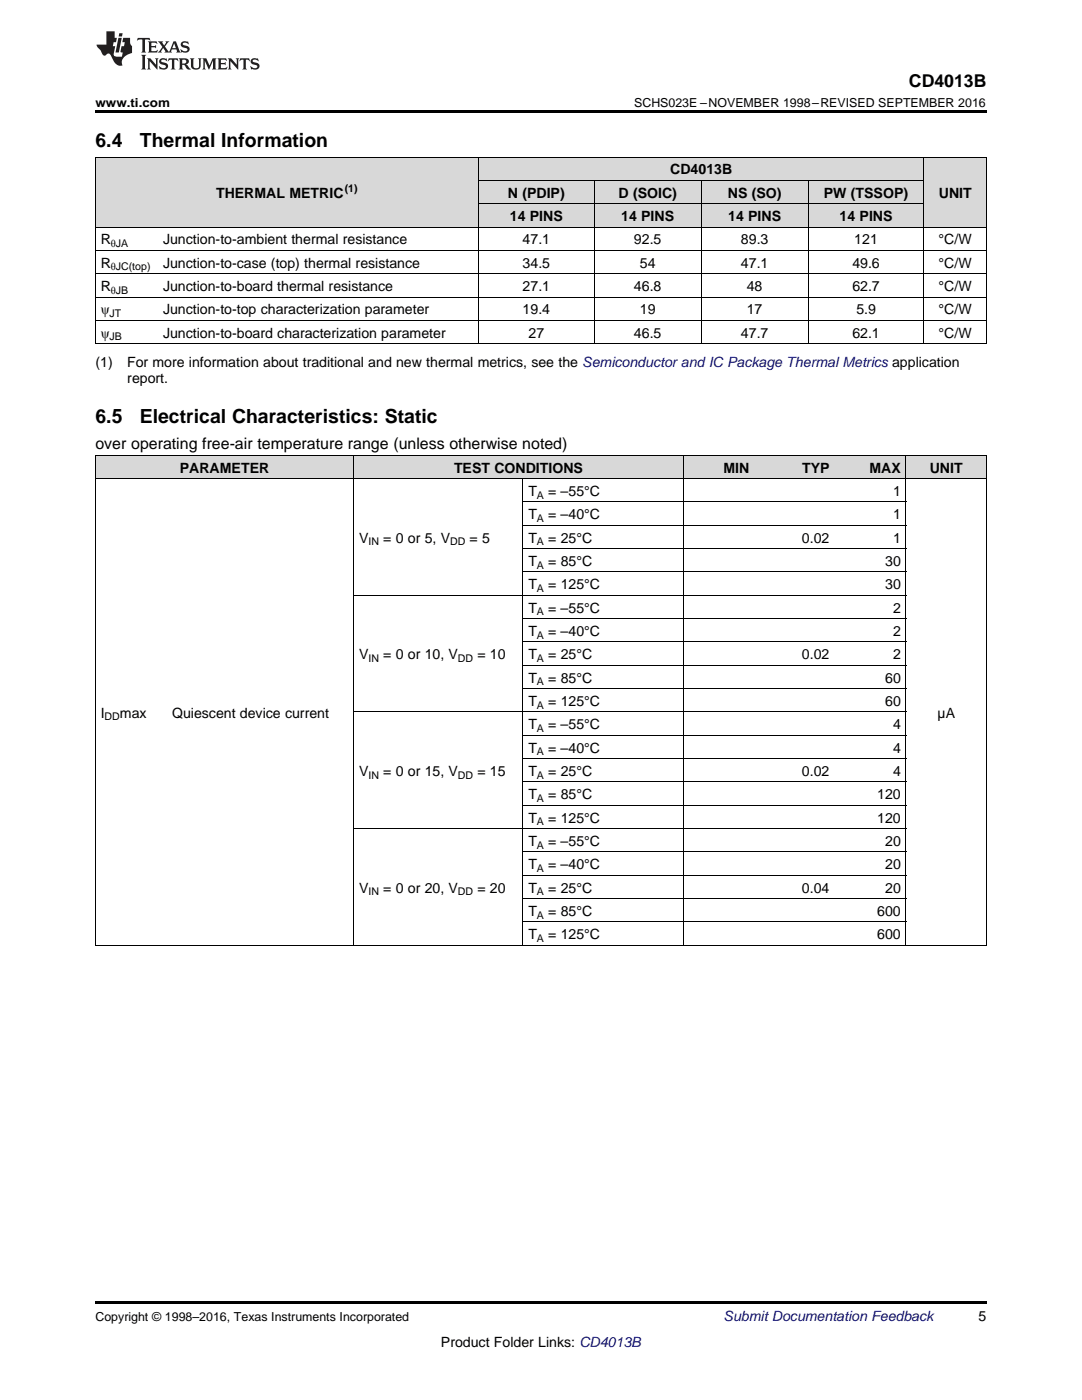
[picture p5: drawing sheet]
<svg xmlns="http://www.w3.org/2000/svg" width="216mm" height="279mm" viewBox="0 0 216 279" stroke-linecap="round" stroke-linejoin="round" font-family="sans-serif">
<g fill="#d8d8d8">
<path d="M19 90.9h14.3v4.7h-14.3z"/>
<path d="M33.3 90.9h37.3v4.7h-37.3z"/>
<path d="M70.6 90.9h33.8v4.7h-33.8z"/>
<path d="M104.4 90.9h32v4.7h-32z"/>
<path d="M136.4 90.9h14.2v4.7h-14.2z"/>
<path d="M150.6 90.9h16v4.7h-16z"/>
<path d="M166.6 90.9h14.2v4.7h-14.2z"/>
<path d="M180.8 90.9h16v4.7h-16z"/>
<path d="M19 31.4h12.5v14h-12.5z"/>
<path d="M31.5 31.4h64v14h-64z"/>
<path d="M184.4 31.4h12.4v14h-12.4z"/>
<path d="M95.5 40.7h23.1v4.7h-23.1z"/>
<path d="M118.6 40.7h21.3v4.7h-21.3z"/>
<path d="M139.9 40.7h21.4v4.7h-21.4z"/>
<path d="M161.3 40.7h23.1v4.7h-23.1z"/>
<path d="M95.5 36.1h23.1v4.6h-23.1z"/>
<path d="M118.6 36.1h21.3v4.6h-21.3z"/>
<path d="M139.9 36.1h21.4v4.6h-21.4z"/>
<path d="M161.3 36.1h23.1v4.6h-23.1z"/>
<path d="M95.5 31.4h23.1v4.7h-23.1z"/>
<path d="M118.6 31.4h21.3v4.7h-21.3z"/>
<path d="M139.9 31.4h21.4v4.7h-21.4z"/>
<path d="M161.3 31.4h23.1v4.7h-23.1z"/>
</g>
<path d="M19 22h177.8v.5h-177.8zM19 68.6l.2 .1zM95.4 68.6l.1 .1zM118.5 68.6l.1 .1zM139.8 68.6l.1 .1zM161.2 68.6l.1 .1zM184.3 68.6l.1 .1zM196.7 68.6l.1 .1zM19 259.7h177.8v.5h-177.8z" fill="#000"/>
<g fill="none" stroke="#000" stroke-width=".2">
<path d="M19 31.3h177.8M19.1 31.4v37.3M95.4 31.4v37.3M95.5 36h88.9M118.6 36v32.7M139.9 36v32.7M161.2 36v32.7M184.3 31.4v37.3M196.8 31.4v37.3M19 59.3h177.8M19 54.6h177.8M19 50h177.8"/>
<path d="M19 45.3h177.8M95.5 40.7h88.9M19 68.6h177.8M19 63.9h177.8M19 95.5h177.8M19 90.9h177.8M19.1 90.9v97.8M70.5 90.9v97.8M104.3 95.5v93.2M136.3 90.9v97.8M180.8 90.9v97.8M196.8 90.9v97.8"/>
<path d="M70.6 118.8h110.2M104.4 114.1h76.4M104.4 109.5h76.4M104.4 104.8h76.4M104.4 100.2h76.4M104.4 137.4h76.4M104.4 132.8h76.4M104.4 128.1h76.4M104.4 123.5h76.4M70.6 142.1h110.2M104.4 156.1h76.4M104.4 151.4h76.4"/>
<path d="M104.4 146.7h76.4M70.6 165.4h110.2M104.4 179.3h76.4M104.4 174.7h76.4M104.4 170h76.4M104.4 160.7h76.4M19 188.6h177.8M104.4 184h76.4"/>
</g>
<g fill="#231f20">
<path d="M27.5 7.6l-.1 .5 .4-.2h.6v.1v2.1l-.2 .4h1l-.3-.4v-2.1l.1-.1h.5l.5 .2-.2-.5zM29.5 8.3l.2 .3v1.5l-.2 .4h1.8l.2-.6a1.04 1.04 0 0 1-1.3 .2v-.7h.6l.3 .2v-.6l-.3 .2h-.6v-.6l.8-.1 .4 .3-.2-.5zM31.5 8.3l.9 1.1-.9 1.1h.8l-.2-.2 .5-.7 .4 .7-.2 .2h1.5l-.1-.2 .1-.4h.9l.1 .4-.2 .2h1l-.3-.3-.7-1.9h-.5l-.9 2-.8-1 .9-1h-.8l.1 .3-.3 .5-.4-.6 .2-.2zM34.7 8.6l.4 1h-.7zM36.3 8.4a.63 .63 0 0 0-.2 .7 .63 .63 0 0 0 .6 .4l.6 .2 .1 .2a.75 .75 0 0 1-.7 .4 .75 .75 0 0 1-.6-.5l.1 .7 .1-.1a1.11 1.11 0 0 0 1.5-.6 1.13 1.13 0 0 0-1.2-.8l-.1-.4a1.04 1.04 0 0 1 1.2 .2l-.2-.5-.1 .1-.5-.2zM28.2 10.9l.2 .4v2.2l-.2 .4h1l-.3-.4v-2.2l.3-.4zM29.3 11.6l.3 .4v1.5l-.3 .4h.8l-.2-.4v-1.3l1.5 1.7v-1.9l.2-.4h-.7l.2 .4v.9l-1.1-1.3zM32 11.8a.62 .62 0 0 0-.2 .7 .62 .62 0 0 0 .6 .4l.6 .1 .1 .3a.76 .76 0 0 1-.7 .3 .76 .76 0 0 1-.6-.4l.1 .7 .1-.1a1.11 1.11 0 0 0 1.5-.6 1.13 1.13 0 0 0-1.2-.8l-.1-.4a1.04 1.04 0 0 1 1.2 .2l-.2-.6-.1 .1-.5-.1zM33.7 11.6l-.2 .6a.61 .61 0 0 1 .8-.3v1.6l-.2 .4h.9l-.2-.4v-1.6a.63 .63 0 0 1 .8 .3l-.2-.6zM35.6 11.6l.3 .4v1.5l-.3 .4h1l-.2-.2v-.8l.5 .2a.76 .76 0 0 0 1.2 .7l-1-1a.58 .58 0 0 0 .6-.5 .58 .58 0 0 0-.5-.6zM36.4 11.9h.1a.45 .45 0 0 1 .5 .1 .45 .45 0 0 1 .1 .5l-.7 .2zM37.9 11.6l.2 .2a2.17 2.17 0 0 0 .3 1.9 .99 .99 0 0 0 1.6-.6v-1.1l.2-.4h-.7l.2 .2a1.92 1.92 0 0 1-.2 1.8 .6 .6 0 0 1-.9-.5v-1.1l.2-.4zM40.4 11.6l.2 .4v1.5l-.2 .4h.7l-.2-.4v-1.4l.8 1.8 .8-1.8v1.4l-.2 .4h.9l-.2-.4v-1.5l.2-.4h-.8l-.6 1.5-.6-1.5zM43.4 11.6l.2 .4v1.5l-.2 .4h1.8l.2-.6a1.04 1.04 0 0 1-1.3 .1v-.6h.5l.4 .2v-.6l-.4 .2h-.5v-.7h.8l.3 .3-.1-.6zM45.5 11.6l.2 .4v1.5l-.2 .4h.7l-.2-.4v-1.3l1.5 1.7v-1.9l.2-.4h-.7l.2 .4v.9l-1.1-1.3zM47.9 11.6l-.1 .6a.61 .61 0 0 1 .8-.3v1.6l-.3 .4h1l-.3-.4 .1-1.6a.63 .63 0 0 1 .7 .3l-.1-.6zM50.2 11.8a.62 .62 0 0 0-.2 .7 .62 .62 0 0 0 .6 .4l.6 .1 .2 .3a.76 .76 0 0 1-.8 .3 .76 .76 0 0 1-.6-.4l.1 .7 .2-.1a1.11 1.11 0 0 0 1.5-.6 1.13 1.13 0 0 0-1.3-.8l-.1-.4a1.04 1.04 0 0 1 1.2 .2l-.1-.6-.2 .1-.5-.1z"/>
<path d="M21.2 6.3v2.6h-1.9l.1 .4 .7 .9a.91 .91 0 0 0 1 .8 .56 .56 0 0 1 .5-.3 .56 .56 0 0 1 .5 .3l.4 .8a1.53 1.53 0 0 0 1.9 1.2 1.54 1.54 0 0 1 1-2.1l.9-.3v-1.4a1.52 1.52 0 0 1-.3-1.6h-1.4l-.2 .8h.5l-.2 .8h-.4l-.2 1v.2l.4 .1-.2 .8a1.93 1.93 0 0 1-1.6-.3l.3-1.8h-.5l.2-.8h.4l.2-.8h-.4v-1.3zM23.6 7.6l-.6 2.9h.7l.6-2.9zM23.8 6.6l-.1 .7h.6l.2-.7z"/>
</g>
<g font-size="3.9">
<text x="19" y="29.3">6.4</text>
<text x="27.9" y="29.3">Thermal Information</text>
<text x="19" y="84.5">6.5</text>
<text x="27.9" y="84.5">Electrical Characteristics: Static</text>
</g>
<text font-size="3.5" x="181.4" y="17.3">CD4013B</text>
<text font-size="3.2" x="19" y="89.6">over operating free-air temperature range (unless otherwise noted)</text>
<g font-size="2.8">
<text x="133.7" y="34.8">CD4013B</text>
<text x="43.1" y="39.4">THERMAL METRIC</text>
<text x="101.4" y="39.4">N (PDIP)</text>
<text x="123.4" y="39.4">D (SOIC)</text>
<text x="145.2" y="39.4">NS (SO)</text>
<text x="164.4" y="39.4">PW (TSSOP)</text>
<text x="187.3" y="39.4">UNIT</text>
<text x="101.7" y="44.1">14 PINS</text>
<text x="124" y="44.1">14 PINS</text>
<text x="145.3" y="44.1">14 PINS</text>
<text x="167.5" y="44.1">14 PINS</text>
<text x="20.1" y="48.8">R</text>
<text x="20.1" y="53.4">R</text>
<text x="32.5" y="48.8">Junction-to-ambient thermal resistance</text>
<text x="32.5" y="53.4">Junction-to-case (top) thermal resistance</text>
<text x="104.3" y="48.8">47.1</text>
<text x="104.3" y="53.4">34.5</text>
<text x="126.5" y="48.8">92.5</text>
<text x="127.7" y="53.4">54</text>
<text x="147.8" y="48.8">89.3</text>
<text x="147.8" y="53.4">47.1</text>
<text x="170.1" y="53.4">49.6</text>
<text x="170.5" y="48.8">121</text>
<text x="187.3" y="48.8">°C/W</text>
<text x="187.3" y="53.4">°C/W</text>
<text x="20.1" y="58.1">R</text>
<text x="32.5" y="58.1">Junction-to-board thermal resistance</text>
<text x="104.3" y="58.1">27.1</text>
<text x="126.5" y="58.1">46.8</text>
<text x="149" y="58.1">48</text>
<text x="170.1" y="58.1">62.7</text>
<text x="187.3" y="58.1">°C/W</text>
<text x="20.1" y="62.7">ψ</text>
<text x="32.5" y="62.7">Junction-to-top characterization parameter</text>
<text x="104.3" y="62.7">19.4</text>
<text x="127.7" y="62.7">19</text>
<text x="149" y="62.7">17</text>
<text x="170.9" y="62.7">5.9</text>
<text x="187.3" y="62.7">°C/W</text>
<text x="20.1" y="67.4">ψ</text>
<text x="32.5" y="67.4">Junction-to-board characterization parameter</text>
<text x="105.5" y="67.4">27</text>
<text x="126.5" y="67.4">46.5</text>
<text x="147.8" y="67.4">47.7</text>
<text x="170.1" y="67.4">62.1</text>
<text x="187.3" y="67.4">°C/W</text>
<text x="19" y="73.2">(1)</text>
<text x="25.4" y="73.2">For more information about traditional and new thermal metrics, see the Semiconductor and IC Package Thermal Metrics application</text>
<text x="25.4" y="76.4">report.</text>
<text x="35.9" y="94.3">PARAMETER</text>
<text x="90.6" y="94.3">TEST CONDITIONS</text>
<text x="144.4" y="94.3">MIN</text>
<text x="160.1" y="94.3">TYP</text>
<text x="173.5" y="94.3">MAX</text>
<text x="185.5" y="94.3">UNIT</text>
<text x="105.4" y="99">T</text>
<text x="109.4" y="99">= –55°C</text>
<text x="178.2" y="99">1</text>
<text x="105.4" y="103.6">T</text>
<text x="109.4" y="103.6">= –40°C</text>
<text x="178.2" y="103.6">1</text>
<text x="71.6" y="108.3">V</text>
<text x="76.5" y="108.3">= 0 or 5, V</text>
<text x="93.7" y="108.3">= 5</text>
<text x="105.4" y="108.3">T</text>
<text x="105.4" y="112.9">T</text>
<text x="109.4" y="108.3">= 25°C</text>
<text x="109.4" y="112.9">= 85°C</text>
<text x="160" y="108.3">0.02</text>
<text x="176.6" y="112.9">30</text>
<text x="178.2" y="108.3">1</text>
<text x="105.4" y="117.6">T</text>
<text x="109.4" y="117.6">= 125°C</text>
<text x="176.6" y="117.6">30</text>
<text x="105.4" y="122.2">T</text>
<text x="109.4" y="122.2">= –55°C</text>
<text x="178.2" y="122.2">2</text>
<text x="71.6" y="131.6">V</text>
<text x="76.5" y="131.6">= 0 or 10, V</text>
<text x="95.2" y="131.6">= 10</text>
<text x="105.4" y="126.9">T</text>
<text x="105.4" y="131.6">T</text>
<text x="109.4" y="126.9">= –40°C</text>
<text x="109.4" y="131.6">= 25°C</text>
<text x="160" y="131.6">0.02</text>
<text x="178.2" y="126.9">2</text>
<text x="178.2" y="131.6">2</text>
<text x="105.4" y="136.2">T</text>
<text x="109.4" y="136.2">= 85°C</text>
<text x="176.6" y="136.2">60</text>
<text x="20.1" y="143.2">I</text>
<text x="23.9" y="143.2">max</text>
<text x="34.3" y="143.2">Quiescent device current</text>
<text x="105.4" y="140.9">T</text>
<text x="109.4" y="140.9">= 125°C</text>
<text x="176.6" y="140.9">60</text>
<text x="187.1" y="143.2">µA</text>
<text x="105.4" y="145.5">T</text>
<text x="109.4" y="145.5">= –55°C</text>
<text x="178.2" y="145.5">4</text>
<text x="71.6" y="154.8">V</text>
<text x="76.5" y="154.8">= 0 or 15, V</text>
<text x="95.2" y="154.8">= 15</text>
<text x="105.4" y="150.2">T</text>
<text x="105.4" y="154.8">T</text>
<text x="109.4" y="150.2">= –40°C</text>
<text x="109.4" y="154.8">= 25°C</text>
<text x="160" y="154.8">0.02</text>
<text x="178.2" y="150.2">4</text>
<text x="178.2" y="154.8">4</text>
<text x="105.4" y="159.5">T</text>
<text x="109.4" y="159.5">= 85°C</text>
<text x="175" y="159.5">120</text>
<text x="105.4" y="164.1">T</text>
<text x="109.4" y="164.1">= 125°C</text>
<text x="175" y="164.1">120</text>
<text x="105.4" y="168.8">T</text>
<text x="105.4" y="173.5">T</text>
<text x="109.4" y="168.8">= –55°C</text>
<text x="109.4" y="173.5">= –40°C</text>
<text x="176.6" y="168.8">20</text>
<text x="176.6" y="173.5">20</text>
<text x="71.6" y="178.1">V</text>
<text x="76.5" y="178.1">= 0 or 20, V</text>
<text x="95.2" y="178.1">= 20</text>
<text x="105.4" y="178.1">T</text>
<text x="109.4" y="178.1">= 25°C</text>
<text x="160" y="178.1">0.04</text>
<text x="176.6" y="178.1">20</text>
<text x="105.4" y="182.8">T</text>
<text x="109.4" y="182.8">= 85°C</text>
<text x="175" y="182.8">600</text>
<text x="105.4" y="187.4">T</text>
<text x="109.4" y="187.4">= 125°C</text>
<text x="175" y="187.4">600</text>
<text x="195.3" y="263.6">5</text>
<text x="88" y="268.9">Product Folder Links: CD4013B</text>
</g>
<text font-size="2.8" fill="#0000c8" x="144.4" y="263.6">Submit Documentation Feedback</text>
<g font-size="2.5">
<text x="19" y="21.4">www.ti.com</text>
<text x="126.5" y="21.4">SCHS023E –NOVEMBER 1998–REVISED SEPTEMBER 2016</text>
<text x="19" y="263.6">Copyright © 1998–2016, Texas Instruments Incorporated</text>
</g>
<g font-size="2.1">
<text x="68.8" y="38.3">(1)</text>
<text x="22.1" y="49.3">θJA</text>
<text x="22.1" y="54">θJC(top)</text>
<text x="22.1" y="58.6">θJB</text>
<text x="21.9" y="63.3">JT</text>
<text x="21.9" y="67.9">JB</text>
<text x="107.1" y="99.5">A</text>
<text x="107.1" y="104.2">A</text>
<text x="73.5" y="108.8">IN</text>
<text x="89.8" y="108.8">DD</text>
<text x="107.1" y="108.8">A</text>
<text x="107.1" y="113.5">A</text>
<text x="107.1" y="118.1">A</text>
<text x="107.1" y="122.8">A</text>
<text x="107.1" y="127.5">A</text>
<text x="73.5" y="132.1">IN</text>
<text x="91.4" y="132.1">DD</text>
<text x="107.1" y="132.1">A</text>
<text x="107.1" y="136.8">A</text>
<text x="20.9" y="143.8">DD</text>
<text x="107.1" y="141.4">A</text>
<text x="107.1" y="146.1">A</text>
<text x="73.5" y="155.4">IN</text>
<text x="91.4" y="155.4">DD</text>
<text x="107.1" y="150.7">A</text>
<text x="107.1" y="155.4">A</text>
<text x="107.1" y="160.1">A</text>
<text x="107.1" y="164.7">A</text>
<text x="107.1" y="169.4">A</text>
<text x="73.5" y="178.7">IN</text>
<text x="91.4" y="178.7">DD</text>
<text x="107.1" y="174">A</text>
<text x="107.1" y="178.7">A</text>
<text x="107.1" y="183.3">A</text>
<text x="107.1" y="188">A</text>
</g>
</svg>
